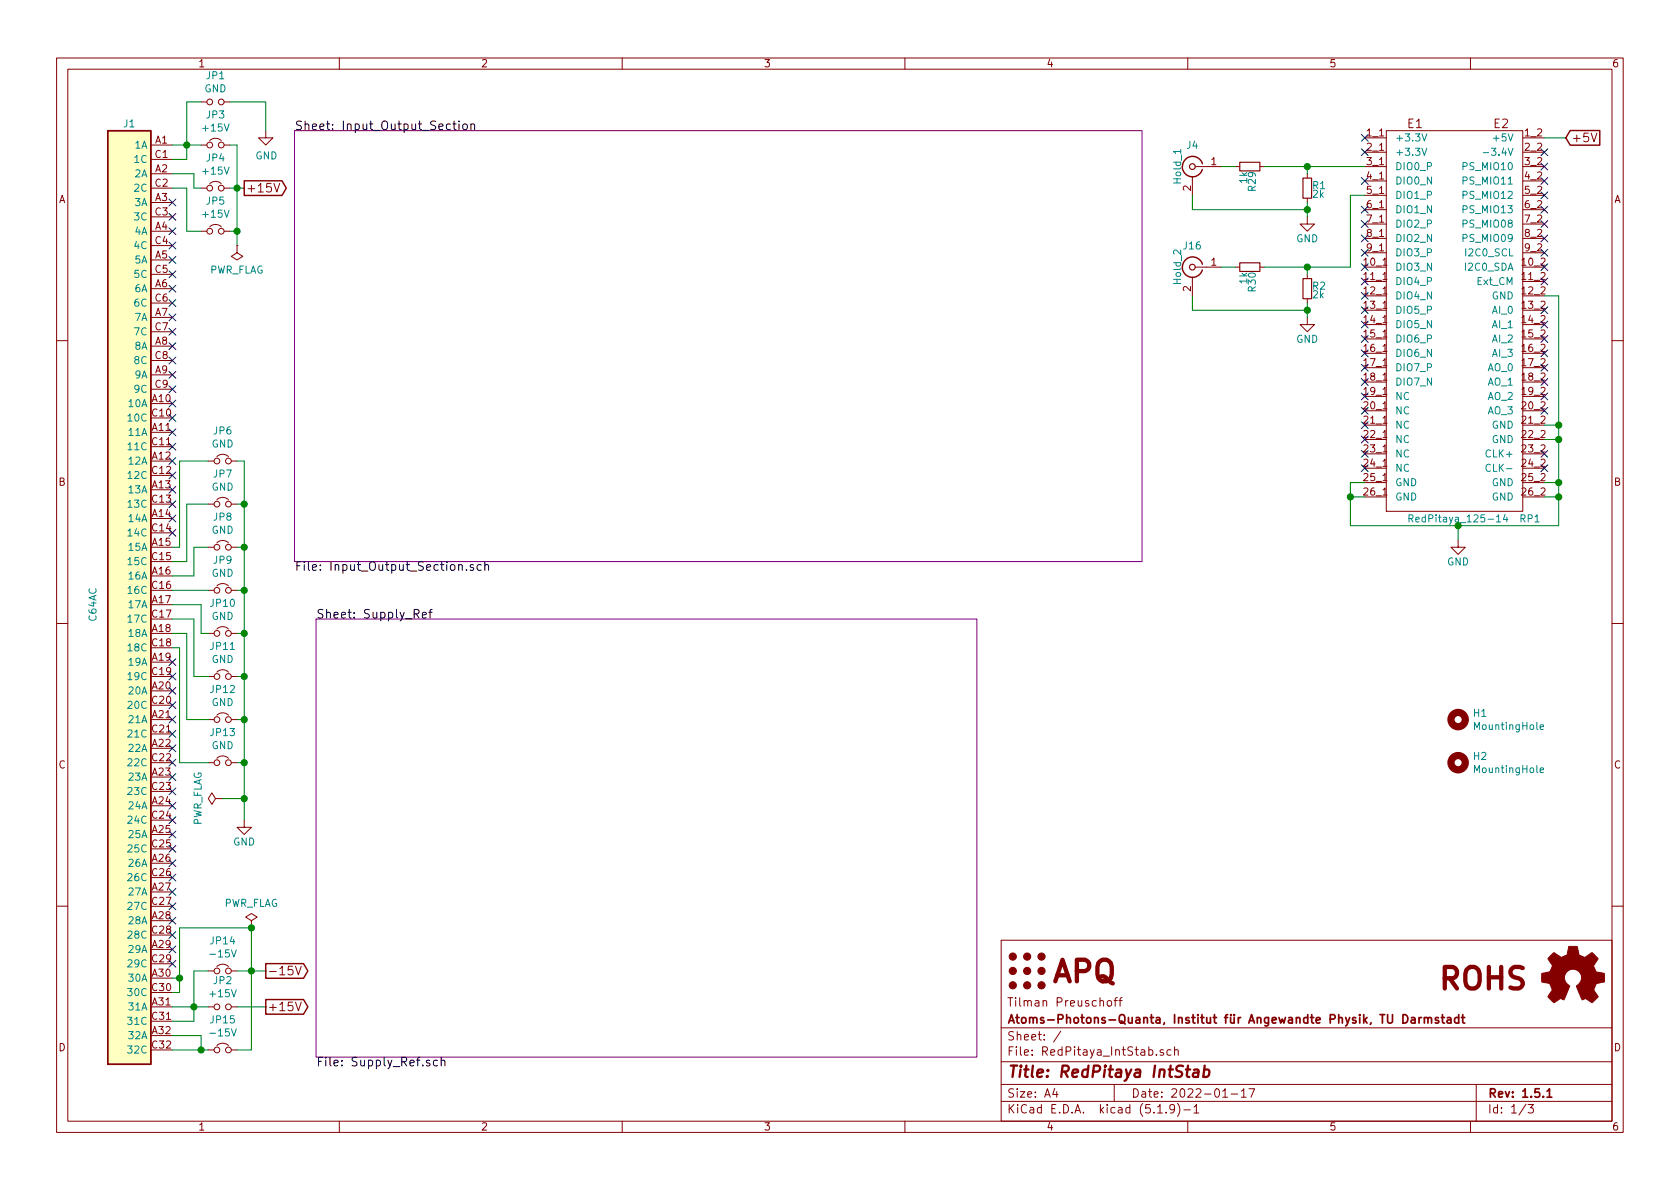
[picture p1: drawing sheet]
EESchema Schematic File Version 4
EELAYER 30 0
EELAYER END
$Descr A4 11693 8268
encoding utf-8
Sheet 1 3
Title "RedPitaya IntStab"
Date "2022-01-17"
Rev "1.5.1"
Comp "Atoms-Photons-Quanta, Institut für Angewandte Physik, TU Darmstadt"
Comment1 "Tilman Preuschoff"
Comment2 ""
Comment3 ""
Comment4 ""
$EndDescr
Text GLabel 1700 1300 2    60   Output ~ 0
+15V
Text GLabel 1850 6750 2    60   Output ~ 0
-15V
Wire Wire Line
	1200 1000 1300 1000
Connection ~ 1300 1000
Wire Wire Line
	1200 1100 1300 1100
$Comp
L power:GND #PWR01
U 1 1
P 1700 5700
F 0 "#PWR01" H 1700 5450 50  0001 C CNN
F 1 "GND" H 1700 5550 50  0000 C CNN
F 2 "" H 1700 5700 50  0001 C CNN
F 3 "" H 1700 5700 50  0001 C CNN
	1    1700 5700
	1    0    0    -1  
$EndComp
Text GLabel 10900 950  2    60   Input ~ 0
+5V
$Comp
L power:GND #PWR02
U 1 1
P 10150 3750
F 0 "#PWR02" H 10150 3500 50  0001 C CNN
F 1 "GND" H 10150 3600 50  0000 C CNN
F 2 "" H 10150 3750 50  0001 C CNN
F 3 "" H 10150 3750 50  0001 C CNN
	1    10150 3750
	1    0    0    -1  
$EndComp
$Sheet
S 2200 4300 4600 3050
U 5B053798
F0 "Supply_Ref" 60
F1 "Supply_Ref.sch" 60
$EndSheet
$Sheet
S 2050 900  5900 3000
U 5B057307
F0 "Input_Output_Section" 60
F1 "Input_Output_Section.sch" 60
$EndSheet
Wire Wire Line
	9500 3350 9400 3350
Wire Wire Line
	9400 3350 9400 3450
Wire Wire Line
	9400 3650 10150 3650
Wire Wire Line
	10150 3650 10150 3750
Wire Wire Line
	9500 3450 9400 3450
Connection ~ 9400 3450
Wire Wire Line
	10750 3350 10850 3350
Wire Wire Line
	10850 3650 10850 3450
Connection ~ 10150 3650
Wire Wire Line
	10750 3450 10850 3450
Connection ~ 10850 3450
Wire Wire Line
	10850 3050 10750 3050
Connection ~ 10850 3350
Wire Wire Line
	10850 2950 10750 2950
Connection ~ 10850 3050
Wire Wire Line
	10850 2050 10750 2050
Connection ~ 10850 2950
Wire Wire Line
	10750 950  10900 950 
$Comp
L Connector:Conn_Coaxial J4
U 1 1
P 8300 1150
F 0 "J4" H 8300 1300 50  0000 C CNN
F 1 "Hold_1" V 8400 1150 50  0000 C CNN
F 2 "Connector_Coaxial:SMA_Amphenol_901-144_Vertical" H 8300 1150 50  0001 C CNN
F 3 "" H 8300 1150 50  0001 C CNN
F 4 "Amphenol" H 8300 1150 50  0001 C CNN "MFN"
F 5 "901-144-8RFX" H 8300 1150 50  0001 C CNN "PN"
	1    8300 1150
	-1   0    0    -1  
$EndComp
$Comp
L Device:R_Small R1
U 1 1
P 9100 1300
F 0 "R1" H 9130 1320 50  0000 L CNN
F 1 "2k" H 9130 1260 50  0000 L CNN
F 2 "Resistor_SMD:R_0603_1608Metric" H 9100 1300 50  0001 C CNN
F 3 "" H 9100 1300 50  0001 C CNN
F 4 "Susumu" H 9100 1300 50  0001 C CNN "MFN"
F 5 "RR0816P-202-D" H 9100 1300 50  0001 C CNN "PN"
	1    9100 1300
	1    0    0    -1  
$EndComp
$Comp
L power:GND #PWR03
U 1 1
P 9100 1500
F 0 "#PWR03" H 9100 1250 50  0001 C CNN
F 1 "GND" H 9100 1350 50  0000 C CNN
F 2 "" H 9100 1500 50  0001 C CNN
F 3 "" H 9100 1500 50  0001 C CNN
	1    9100 1500
	1    0    0    -1  
$EndComp
Wire Wire Line
	9100 1400 9100 1450
Connection ~ 9100 1450
Wire Wire Line
	8800 1150 9100 1150
Wire Wire Line
	9100 1200 9100 1150
Connection ~ 9100 1150
$Comp
L Connector:Conn_Coaxial J16
U 1 1
P 8300 1850
F 0 "J16" H 8300 2000 50  0000 C CNN
F 1 "Hold_2" V 8400 1850 50  0000 C CNN
F 2 "Connector_Coaxial:SMA_Amphenol_901-144_Vertical" H 8300 1850 50  0001 C CNN
F 3 "" H 8300 1850 50  0001 C CNN
F 4 "Amphenol" H 8300 1850 50  0001 C CNN "MFN"
F 5 "901-144-8RFX" H 8300 1850 50  0001 C CNN "PN"
	1    8300 1850
	-1   0    0    -1  
$EndComp
$Comp
L Device:R_Small R2
U 1 1
P 9100 2000
F 0 "R2" H 9130 2020 50  0000 L CNN
F 1 "2k" H 9130 1960 50  0000 L CNN
F 2 "Resistor_SMD:R_0603_1608Metric" H 9100 2000 50  0001 C CNN
F 3 "" H 9100 2000 50  0001 C CNN
F 4 "Susumu" H 9100 2000 50  0001 C CNN "MFN"
F 5 "RR0816P-202-D" H 9100 2000 50  0001 C CNN "PN"
	1    9100 2000
	1    0    0    -1  
$EndComp
$Comp
L power:GND #PWR04
U 1 1
P 9100 2200
F 0 "#PWR04" H 9100 1950 50  0001 C CNN
F 1 "GND" H 9100 2050 50  0000 C CNN
F 2 "" H 9100 2200 50  0001 C CNN
F 3 "" H 9100 2200 50  0001 C CNN
	1    9100 2200
	1    0    0    -1  
$EndComp
Wire Wire Line
	9100 2100 9100 2150
Connection ~ 9100 2150
Wire Wire Line
	9100 1900 9100 1850
Connection ~ 9100 1850
Wire Wire Line
	9500 1350 9400 1350
Wire Wire Line
	9400 1850 9100 1850
$Comp
L redpitaya_125-14:RedPitaya_125-14 RP1
U 1 1
P 10100 2400
F 0 "RP1" H 10650 1200 50  0000 C CNN
F 1 "RedPitaya_125-14" H 10150 1200 50  0000 C CNN
F 2 "custom:RedPitaya_125-14" H 10550 2600 50  0001 C CNN
F 3 "" H 10550 2600 50  0001 C CNN
F 4 "Samtec" H 10100 2400 60  0001 C CNN "MFN"
F 5 "ESQ-113-44-T-D" H 10100 2400 50  0001 C CNN "PN"
	1    10100 2400
	1    0    0    -1  
$EndComp
$Comp
L Device:R_Small R29
U 1 1
P 8700 1150
F 0 "R29" H 8730 1170 50  0000 L CNN
F 1 "1k" H 8730 1110 50  0000 L CNN
F 2 "Resistor_SMD:R_0603_1608Metric" H 8700 1150 50  0001 C CNN
F 3 "" H 8700 1150 50  0001 C CNN
F 4 "Susumu" H 8700 1150 50  0001 C CNN "MFN"
F 5 "RR0816P-102-D" H 8700 1150 50  0001 C CNN "PN"
	1    8700 1150
	0    1    1    0   
$EndComp
$Comp
L Device:R_Small R30
U 1 1
P 8700 1850
F 0 "R30" H 8730 1870 50  0000 L CNN
F 1 "1k" H 8730 1810 50  0000 L CNN
F 2 "Resistor_SMD:R_0603_1608Metric" H 8700 1850 50  0001 C CNN
F 3 "" H 8700 1850 50  0001 C CNN
F 4 "Susumu" H 8700 1850 50  0001 C CNN "MFN"
F 5 "RR0816P-102-D" H 8700 1850 50  0001 C CNN "PN"
	1    8700 1850
	0    1    1    0   
$EndComp
Wire Wire Line
	8500 1150 8600 1150
Wire Wire Line
	8500 1850 8600 1850
Wire Wire Line
	9400 1350 9400 1850
Wire Wire Line
	1300 1000 1400 1000
Wire Wire Line
	9400 3450 9400 3650
Wire Wire Line
	10150 3650 10850 3650
Wire Wire Line
	10850 3450 10850 3350
Wire Wire Line
	10850 3350 10850 3050
Wire Wire Line
	10850 3050 10850 2950
Wire Wire Line
	10850 2950 10850 2050
Wire Wire Line
	9100 1450 9100 1500
Wire Wire Line
	9100 1150 9500 1150
Wire Wire Line
	9100 2150 9100 2200
Wire Wire Line
	9100 1850 8800 1850
NoConn ~ 9500 950 
NoConn ~ 9500 1050
NoConn ~ 9500 1250
NoConn ~ 9500 1450
NoConn ~ 9500 1550
NoConn ~ 9500 1650
NoConn ~ 9500 1750
NoConn ~ 9500 1850
NoConn ~ 9500 1950
NoConn ~ 9500 2050
NoConn ~ 9500 2150
NoConn ~ 9500 2250
NoConn ~ 9500 2350
NoConn ~ 9500 2450
NoConn ~ 9500 2550
NoConn ~ 9500 2650
NoConn ~ 9500 2750
NoConn ~ 9500 2850
NoConn ~ 9500 2950
NoConn ~ 9500 3050
NoConn ~ 9500 3150
NoConn ~ 9500 3250
NoConn ~ 10750 3250
NoConn ~ 10750 3150
NoConn ~ 10750 2850
NoConn ~ 10750 2750
NoConn ~ 10750 2650
NoConn ~ 10750 2550
NoConn ~ 10750 2450
NoConn ~ 10750 2350
NoConn ~ 10750 2250
NoConn ~ 10750 2150
NoConn ~ 10750 1950
NoConn ~ 10750 1850
NoConn ~ 10750 1750
NoConn ~ 10750 1650
NoConn ~ 10750 1550
NoConn ~ 10750 1450
NoConn ~ 10750 1350
NoConn ~ 10750 1250
NoConn ~ 10750 1150
NoConn ~ 10750 1050
NoConn ~ 1200 1600
NoConn ~ 1200 1700
NoConn ~ 1200 1800
NoConn ~ 1200 1900
NoConn ~ 1200 2000
NoConn ~ 1200 2100
NoConn ~ 1200 2200
NoConn ~ 1200 2300
NoConn ~ 1200 2400
NoConn ~ 1200 2500
NoConn ~ 1200 2600
NoConn ~ 1200 2700
NoConn ~ 1200 2800
NoConn ~ 1200 2900
NoConn ~ 1200 3000
NoConn ~ 1200 3100
NoConn ~ 1200 3200
NoConn ~ 1200 3300
NoConn ~ 1200 3400
NoConn ~ 1200 3500
NoConn ~ 1200 3600
NoConn ~ 1200 3700
NoConn ~ 1200 4600
NoConn ~ 1200 4700
NoConn ~ 1200 4800
NoConn ~ 1200 4900
NoConn ~ 1200 5000
NoConn ~ 1200 5100
NoConn ~ 1200 5200
NoConn ~ 1200 5300
NoConn ~ 1200 5400
NoConn ~ 1200 5500
NoConn ~ 1200 5600
NoConn ~ 1200 5700
NoConn ~ 1200 5800
NoConn ~ 1200 5900
NoConn ~ 1200 6000
NoConn ~ 1200 6100
NoConn ~ 1200 6200
NoConn ~ 1200 6300
NoConn ~ 1200 6400
NoConn ~ 1200 6500
NoConn ~ 1200 6600
NoConn ~ 1200 6700
$Comp
L power:PWR_FLAG #FLG0101
U 1 1
P 1750 6450
F 0 "#FLG0101" H 1750 6525 50  0001 C CNN
F 1 "PWR_FLAG" H 1750 6623 50  0000 C CNN
F 2 "" H 1750 6450 50  0001 C CNN
F 3 "~" H 1750 6450 50  0001 C CNN
	1    1750 6450
	1    0    0    -1  
$EndComp
$Comp
L power:PWR_FLAG #FLG0102
U 1 1
P 1650 1700
F 0 "#FLG0102" H 1650 1775 50  0001 C CNN
F 1 "PWR_FLAG" H 1650 1873 50  0000 C CNN
F 2 "" H 1650 1700 50  0001 C CNN
F 3 "~" H 1650 1700 50  0001 C CNN
	1    1650 1700
	-1   0    0    1   
$EndComp
$Comp
L power:PWR_FLAG #FLG0103
U 1 1
P 1550 5550
F 0 "#FLG0103" H 1550 5625 50  0001 C CNN
F 1 "PWR_FLAG" H 1550 5723 50  0000 C CNN
F 2 "" H 1550 5550 50  0001 C CNN
F 3 "~" H 1550 5550 50  0001 C CNN
	1    1550 5550
	0    -1   -1   0   
$EndComp
Wire Wire Line
	8300 1350 8300 1450
Wire Wire Line
	8300 1450 9100 1450
Wire Wire Line
	8300 2050 8300 2150
Wire Wire Line
	8300 2150 9100 2150
$Comp
L Custom_logos:Logo_APQ LOGO1
U 1 1
P 6850 6750
F 0 "LOGO1" H 7100 7025 50  0001 C CNN
F 1 "Logo_APQ" H 7100 6500 50  0001 C CNN
F 2 "custom:APQ-Logo" H 7150 6750 50  0001 C CNN
F 3 "~" H 7150 6750 50  0001 C CNN
F 4 "DNF" H 6850 6750 50  0001 C CNN "Config"
	1    6850 6750
	1    0    0    -1  
$EndComp
$Comp
L Graphic:Logo_Open_Hardware_Small LOGO3
U 1 1
P 10950 6800
F 0 "LOGO3" H 10950 7075 50  0001 C CNN
F 1 "Logo_Open_Hardware_Small" H 10950 6575 50  0001 C CNN
F 2 "Symbol:OSHW-Logo_5.7x6mm_SilkScreen" H 10950 6800 50  0001 C CNN
F 3 "~" H 10950 6800 50  0001 C CNN
F 4 "DNF" H 10950 6800 50  0001 C CNN "Config"
	1    10950 6800
	1    0    0    -1  
$EndComp
$Comp
L Custom_logos:Logo_ROHS LOGO2
U 1 1
P 9800 6800
F 0 "LOGO2" H 10050 7075 50  0001 C CNN
F 1 "Logo_ROHS" H 10050 6550 50  0001 C CNN
F 2 "Symbol:RoHS-Logo_6mm_SilkScreen" H 10325 6979 50  0001 C CNN
F 3 "~" H 10100 6800 50  0001 C CNN
F 4 "DNF" H 9800 6800 50  0001 C CNN "Config"
	1    9800 6800
	1    0    0    -1  
$EndComp
$Comp
L Mechanical:MountingHole H1
U 1 1
P 10150 5000
F 0 "H1" H 10250 5046 50  0000 L CNN
F 1 "MountingHole" H 10250 4955 50  0000 L CNN
F 2 "MountingHole:MountingHole_2.7mm_M2.5" H 10150 5000 50  0001 C CNN
F 3 "~" H 10150 5000 50  0001 C CNN
F 4 "DNF" H 10150 5000 50  0001 C CNN "Config"
	1    10150 5000
	1    0    0    -1  
$EndComp
$Comp
L Mechanical:MountingHole H2
U 1 1
P 10150 5300
F 0 "H2" H 10250 5346 50  0000 L CNN
F 1 "MountingHole" H 10250 5255 50  0000 L CNN
F 2 "MountingHole:MountingHole_2.7mm_M2.5" H 10150 5300 50  0001 C CNN
F 3 "~" H 10150 5300 50  0001 C CNN
F 4 "DNF" H 10150 5300 50  0001 C CNN "Config"
	1    10150 5300
	1    0    0    -1  
$EndComp
$Comp
L Connector:C64AC J1
U 1 1
P 900 4200
F 0 "J1" H 900 7550 50  0000 C CNN
F 1 "C64AC" V 1150 4200 50  0000 C CNN
F 2 "custom:Socket_DIN41612-CaseC1-AC-Male-64Pin-2rows" H 900 4200 50  0001 C CNN
F 3 "" H 900 4200 50  0001 C CNN
F 4 "" H 900 4200 50  0001 C CNN "Config"
F 5 "Harting" H 900 4200 50  0001 C CNN "MFN"
F 6 "09031646921" H 900 4200 50  0001 C CNN "PN"
	1    900  4200
	-1   0    0    -1  
$EndComp
$Comp
L Device:Jumper_NC_Small JP6
U 1 1
P 1550 3200
F 0 "JP6" H 1550 3412 50  0000 C CNN
F 1 "GND" H 1550 3321 50  0000 C CNN
F 2 "Jumper:SolderJumper-2_P1.3mm_Bridged_RoundedPad1.0x1.5mm" H 1550 3200 50  0001 C CNN
F 3 "~" H 1550 3200 50  0001 C CNN
F 4 "DNF" H 1550 3200 50  0001 C CNN "Config"
	1    1550 3200
	1    0    0    -1  
$EndComp
$Comp
L Device:Jumper_NC_Small JP13
U 1 1
P 1550 5300
F 0 "JP13" H 1550 5512 50  0000 C CNN
F 1 "GND" H 1550 5421 50  0000 C CNN
F 2 "Jumper:SolderJumper-2_P1.3mm_Bridged_RoundedPad1.0x1.5mm" H 1550 5300 50  0001 C CNN
F 3 "~" H 1550 5300 50  0001 C CNN
F 4 "DNF" H 1550 5300 50  0001 C CNN "Config"
	1    1550 5300
	1    0    0    -1  
$EndComp
$Comp
L Device:Jumper_NC_Small JP12
U 1 1
P 1550 5000
F 0 "JP12" H 1550 5212 50  0000 C CNN
F 1 "GND" H 1550 5121 50  0000 C CNN
F 2 "Jumper:SolderJumper-2_P1.3mm_Bridged_RoundedPad1.0x1.5mm" H 1550 5000 50  0001 C CNN
F 3 "~" H 1550 5000 50  0001 C CNN
F 4 "DNF" H 1550 5000 50  0001 C CNN "Config"
	1    1550 5000
	1    0    0    -1  
$EndComp
$Comp
L Device:Jumper_NC_Small JP7
U 1 1
P 1550 3500
F 0 "JP7" H 1550 3712 50  0000 C CNN
F 1 "GND" H 1550 3621 50  0000 C CNN
F 2 "Jumper:SolderJumper-2_P1.3mm_Bridged_RoundedPad1.0x1.5mm" H 1550 3500 50  0001 C CNN
F 3 "~" H 1550 3500 50  0001 C CNN
F 4 "DNF" H 1550 3500 50  0001 C CNN "Config"
	1    1550 3500
	1    0    0    -1  
$EndComp
$Comp
L Device:Jumper_NC_Small JP11
U 1 1
P 1550 4700
F 0 "JP11" H 1550 4912 50  0000 C CNN
F 1 "GND" H 1550 4821 50  0000 C CNN
F 2 "Jumper:SolderJumper-2_P1.3mm_Bridged_RoundedPad1.0x1.5mm" H 1550 4700 50  0001 C CNN
F 3 "~" H 1550 4700 50  0001 C CNN
F 4 "DNF" H 1550 4700 50  0001 C CNN "Config"
	1    1550 4700
	1    0    0    -1  
$EndComp
$Comp
L Device:Jumper_NC_Small JP10
U 1 1
P 1550 4400
F 0 "JP10" H 1550 4612 50  0000 C CNN
F 1 "GND" H 1550 4521 50  0000 C CNN
F 2 "Jumper:SolderJumper-2_P1.3mm_Bridged_RoundedPad1.0x1.5mm" H 1550 4400 50  0001 C CNN
F 3 "~" H 1550 4400 50  0001 C CNN
F 4 "DNF" H 1550 4400 50  0001 C CNN "Config"
	1    1550 4400
	1    0    0    -1  
$EndComp
$Comp
L Device:Jumper_NC_Small JP8
U 1 1
P 1550 3800
F 0 "JP8" H 1550 4012 50  0000 C CNN
F 1 "GND" H 1550 3921 50  0000 C CNN
F 2 "Jumper:SolderJumper-2_P1.3mm_Bridged_RoundedPad1.0x1.5mm" H 1550 3800 50  0001 C CNN
F 3 "~" H 1550 3800 50  0001 C CNN
F 4 "DNF" H 1550 3800 50  0001 C CNN "Config"
	1    1550 3800
	1    0    0    -1  
$EndComp
$Comp
L Device:Jumper_NC_Small JP9
U 1 1
P 1550 4100
F 0 "JP9" H 1550 4312 50  0000 C CNN
F 1 "GND" H 1550 4221 50  0000 C CNN
F 2 "Jumper:SolderJumper-2_P1.3mm_Bridged_RoundedPad1.0x1.5mm" H 1550 4100 50  0001 C CNN
F 3 "~" H 1550 4100 50  0001 C CNN
F 4 "DNF" H 1550 4100 50  0001 C CNN "Config"
	1    1550 4100
	1    0    0    -1  
$EndComp
Wire Wire Line
	1200 3800 1250 3800
Wire Wire Line
	1250 3800 1250 3200
Wire Wire Line
	1250 3200 1450 3200
Wire Wire Line
	1200 3900 1300 3900
Wire Wire Line
	1300 3900 1300 3500
Wire Wire Line
	1300 3500 1450 3500
Wire Wire Line
	1200 4000 1350 4000
Wire Wire Line
	1350 4000 1350 3800
Wire Wire Line
	1350 3800 1450 3800
Wire Wire Line
	1200 4100 1450 4100
Wire Wire Line
	1200 4500 1250 4500
Wire Wire Line
	1250 4500 1250 5300
Wire Wire Line
	1250 5300 1450 5300
Wire Wire Line
	1200 4400 1300 4400
Wire Wire Line
	1300 4400 1300 5000
Wire Wire Line
	1300 5000 1450 5000
Wire Wire Line
	1200 4300 1350 4300
Wire Wire Line
	1350 4300 1350 4700
Wire Wire Line
	1350 4700 1450 4700
Wire Wire Line
	1200 4200 1400 4200
Wire Wire Line
	1400 4200 1400 4400
Wire Wire Line
	1400 4400 1450 4400
Wire Wire Line
	1650 3200 1700 3200
Wire Wire Line
	1700 3200 1700 3500
Wire Wire Line
	1700 5300 1650 5300
Wire Wire Line
	1650 5000 1700 5000
Connection ~ 1700 5000
Wire Wire Line
	1700 5000 1700 5300
Wire Wire Line
	1650 4700 1700 4700
Connection ~ 1700 4700
Wire Wire Line
	1700 4700 1700 5000
Wire Wire Line
	1650 4400 1700 4400
Connection ~ 1700 4400
Wire Wire Line
	1700 4400 1700 4700
Wire Wire Line
	1650 4100 1700 4100
Connection ~ 1700 4100
Wire Wire Line
	1700 4100 1700 4400
Wire Wire Line
	1650 3800 1700 3800
Connection ~ 1700 3800
Wire Wire Line
	1700 3800 1700 4100
Wire Wire Line
	1650 3500 1700 3500
Connection ~ 1700 3500
Wire Wire Line
	1700 3500 1700 3800
Wire Wire Line
	1700 5300 1700 5550
Connection ~ 1700 5300
Wire Wire Line
	1550 5550 1700 5550
Connection ~ 1700 5550
Wire Wire Line
	1700 5550 1700 5700
$Comp
L Device:Jumper_NC_Small JP3
U 1 1
P 1500 1000
F 0 "JP3" H 1500 1212 50  0000 C CNN
F 1 "+15V" H 1500 1121 50  0000 C CNN
F 2 "Jumper:SolderJumper-2_P1.3mm_Bridged_RoundedPad1.0x1.5mm" H 1500 1000 50  0001 C CNN
F 3 "~" H 1500 1000 50  0001 C CNN
F 4 "DNF" H 1500 1000 50  0001 C CNN "Config"
	1    1500 1000
	1    0    0    -1  
$EndComp
Wire Wire Line
	1300 1100 1300 1000
NoConn ~ 1200 1500
NoConn ~ 1200 1400
$Comp
L Device:Jumper_NC_Small JP5
U 1 1
P 1500 1600
F 0 "JP5" H 1500 1812 50  0000 C CNN
F 1 "+15V" H 1500 1721 50  0000 C CNN
F 2 "Jumper:SolderJumper-2_P1.3mm_Bridged_RoundedPad1.0x1.5mm" H 1500 1600 50  0001 C CNN
F 3 "~" H 1500 1600 50  0001 C CNN
F 4 "DNF" H 1500 1600 50  0001 C CNN "Config"
	1    1500 1600
	1    0    0    -1  
$EndComp
$Comp
L Device:Jumper_NC_Small JP4
U 1 1
P 1500 1300
F 0 "JP4" H 1500 1512 50  0000 C CNN
F 1 "+15V" H 1500 1421 50  0000 C CNN
F 2 "Jumper:SolderJumper-2_P1.3mm_Bridged_RoundedPad1.0x1.5mm" H 1500 1300 50  0001 C CNN
F 3 "~" H 1500 1300 50  0001 C CNN
F 4 "DNF" H 1500 1300 50  0001 C CNN "Config"
	1    1500 1300
	1    0    0    -1  
$EndComp
Wire Wire Line
	1200 1200 1350 1200
Wire Wire Line
	1350 1200 1350 1300
Wire Wire Line
	1350 1300 1400 1300
Wire Wire Line
	1200 1300 1300 1300
Wire Wire Line
	1300 1300 1300 1600
Wire Wire Line
	1300 1600 1400 1600
Wire Wire Line
	1700 1300 1650 1300
Wire Wire Line
	1600 1000 1650 1000
Wire Wire Line
	1650 1000 1650 1300
Connection ~ 1650 1300
Wire Wire Line
	1650 1300 1600 1300
Wire Wire Line
	1600 1600 1650 1600
Wire Wire Line
	1650 1600 1650 1300
Wire Wire Line
	1650 1600 1650 1700
Connection ~ 1650 1600
$Comp
L power:GND #PWR0111
U 1 1
P 1850 900
F 0 "#PWR0111" H 1850 650 50  0001 C CNN
F 1 "GND" H 1855 727 50  0000 C CNN
F 2 "" H 1850 900 50  0001 C CNN
F 3 "" H 1850 900 50  0001 C CNN
	1    1850 900 
	1    0    0    -1  
$EndComp
$Comp
L Device:Jumper_NO_Small JP1
U 1 1
P 1500 700
F 0 "JP1" H 1500 885 50  0000 C CNN
F 1 "GND" H 1500 794 50  0000 C CNN
F 2 "Jumper:SolderJumper-2_P1.3mm_Open_RoundedPad1.0x1.5mm" H 1500 700 50  0001 C CNN
F 3 "~" H 1500 700 50  0001 C CNN
F 4 "DNF" H 1500 700 50  0001 C CNN "Config"
	1    1500 700 
	1    0    0    -1  
$EndComp
Wire Wire Line
	1600 700  1850 700 
Wire Wire Line
	1850 700  1850 900 
Wire Wire Line
	1300 1000 1300 700 
Wire Wire Line
	1300 700  1400 700 
$Comp
L Device:Jumper_NC_Small JP14
U 1 1
P 1550 6750
F 0 "JP14" H 1550 6962 50  0000 C CNN
F 1 "-15V" H 1550 6871 50  0000 C CNN
F 2 "Jumper:SolderJumper-2_P1.3mm_Bridged_RoundedPad1.0x1.5mm" H 1550 6750 50  0001 C CNN
F 3 "~" H 1550 6750 50  0001 C CNN
F 4 "DNF" H 1550 6750 50  0001 C CNN "Config"
	1    1550 6750
	1    0    0    -1  
$EndComp
$Comp
L Device:Jumper_NC_Small JP15
U 1 1
P 1550 7300
F 0 "JP15" H 1550 7512 50  0000 C CNN
F 1 "-15V" H 1550 7421 50  0000 C CNN
F 2 "Jumper:SolderJumper-2_P1.3mm_Bridged_RoundedPad1.0x1.5mm" H 1550 7300 50  0001 C CNN
F 3 "~" H 1550 7300 50  0001 C CNN
F 4 "DNF" H 1550 7300 50  0001 C CNN "Config"
	1    1550 7300
	1    0    0    -1  
$EndComp
Wire Wire Line
	1200 7300 1400 7300
Wire Wire Line
	1200 7200 1400 7200
Wire Wire Line
	1400 7200 1400 7300
Connection ~ 1400 7300
Wire Wire Line
	1400 7300 1450 7300
$Comp
L Device:Jumper_NO_Small JP2
U 1 1
P 1550 7000
F 0 "JP2" H 1550 7185 50  0000 C CNN
F 1 "+15V" H 1550 7094 50  0000 C CNN
F 2 "Jumper:SolderJumper-2_P1.3mm_Open_RoundedPad1.0x1.5mm" H 1550 7000 50  0001 C CNN
F 3 "~" H 1550 7000 50  0001 C CNN
F 4 "DNF" H 1550 7000 50  0001 C CNN "Config"
	1    1550 7000
	1    0    0    -1  
$EndComp
Text GLabel 1850 7000 2    60   Output ~ 0
+15V
Wire Wire Line
	1650 7000 1850 7000
Wire Wire Line
	1850 6750 1750 6750
Wire Wire Line
	1200 6900 1250 6900
Wire Wire Line
	1200 6800 1250 6800
Wire Wire Line
	1250 6800 1250 6450
Wire Wire Line
	1250 6450 1750 6450
Wire Wire Line
	1750 6450 1750 6750
Connection ~ 1750 6750
Wire Wire Line
	1750 6750 1650 6750
Wire Wire Line
	1250 6900 1250 6800
Connection ~ 1250 6800
Wire Wire Line
	1200 7000 1350 7000
Wire Wire Line
	1450 6750 1350 6750
Wire Wire Line
	1350 6750 1350 7000
Connection ~ 1350 7000
Wire Wire Line
	1350 7000 1450 7000
Wire Wire Line
	1350 7100 1350 7000
Wire Wire Line
	1200 7100 1350 7100
Connection ~ 1750 6450
Wire Wire Line
	1750 6750 1750 7300
Wire Wire Line
	1650 7300 1750 7300
$EndSCHEMATC
